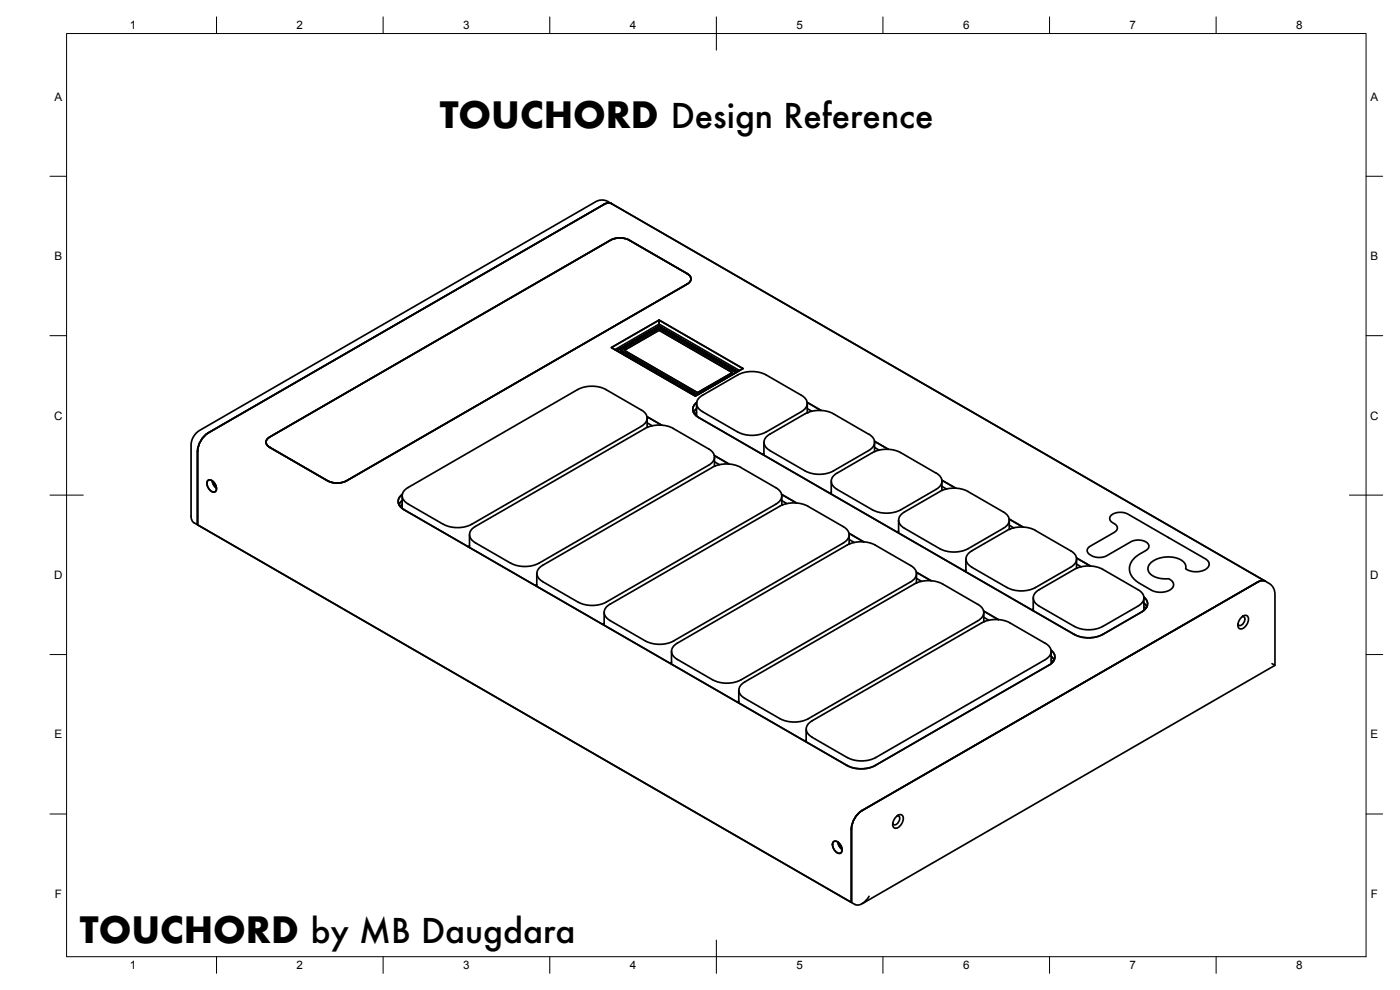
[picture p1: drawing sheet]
<svg xmlns="http://www.w3.org/2000/svg" width="420mm" height="297mm" viewBox="0 0 420 297" stroke-linecap="round" stroke-linejoin="round" font-family="sans-serif">
<!-- layer: Visible -->
<g fill="none" stroke="#000" stroke-width=".51">
<path d="M183.5 61.1l-1.2-.2-1 .4-118.8 68.6a7 7 0 0 0-3.2 5.5M188.7 72l17.5 10.1M188.7 72a6 6 0 0 0-5.4 0l-102.3 59.1a1.63 1.63 0 0 0-1.2 1.6 1.63 1.63 0 0 0 1.2 1.5l17.5 10.1M197.8 96v1.2M206.3 82.1a1.63 1.63 0 0 1 1.1 1.6 1.63 1.63 0 0 1-1.1 1.5l-102.4 59.1M183.5 104.3l14.3-8.3 25.2 14.6-14.3 8.2zM184.5 104.9l13.3-7.7 24.1 14M185.2 105.1l23.6 13.7-23.6-13.7 12.6-7.2 23.6 13.6-23.6-13.6zM186.3 105.1l11.5-6.6 23.1 13.3-11.6 6.6zM187.3 105.1l10.5-6 22 12.7-10.5 6zM210.1 119.1l11.3-6.6a9.4 9.4 0 0 1 8.5 0l10.6 6.1a2.6 2.6 0 0 1 1.8 2.5 2.6 2.6 0 0 1-1.8 2.4l-10.6 6.1a9.5 9.5 0 0 1-8.5 0l-10.6-6.1a2.49 2.49 0 0 1-1.7-2 2.49 2.49 0 0 1 1-2.4zM59.3 135.4v22.1a2.45 2.45 0 0 1-1.9-2.6"/>
<path d="M59.3 135.4v22.1l196.2 113.3v-22.1M192.5 123a2.58 2.58 0 0 1 1.7 2.5 2.58 2.58 0 0 1-1.7 2.4l-51 29.4a9.4 9.4 0 0 1-8.4 0M192.5 123l-10.6-6.1a9.4 9.4 0 0 0-8.5 0l-51 29.4a2.58 2.58 0 0 0-1.7 2.4 2.58 2.58 0 0 0 1.7 2.5l10.7 6.1M193.6 128.6l-50.9 29.4a2.58 2.58 0 0 0-1.8 2.4 2.58 2.58 0 0 0 1.8 2.4M193.6 128.5a9.4 9.4 0 0 1 8.5 0M194.2 125l4.4 2.6M194.2 126.9l1.5 .9M194.2 125.5v2.7M194.2 128.1l.2 .1M202.1 128.6l10.6 6.1M209 124.5l-.2 .2M209 121.1v3.7"/>
<path d="M209 123.8l-.6 .4M209.1 122.6l-1 1.1M209.1 120.8a2.5 2.5 0 0 0-1.1 2.4 2.5 2.5 0 0 0 1.7 2.1M209.7 125.3l112.7 65.1a9.4 9.4 0 0 0 8.5 0l11.7-6.8a2.51 2.51 0 0 0 1.8-2 2.51 2.51 0 0 0-1.1-2.5M212.7 139.6l-50.9 29.4a9.4 9.4 0 0 1-8.5 0l-10.6-6.1M212.7 134.7a2.58 2.58 0 0 1 1.7 2.4 2.58 2.58 0 0 1-1.7 2.5M214.4 136.7l4.4 2.5M214.4 138.5l1.5 .9M214.4 137.1v2.8M214.4 139.8l.2 .1M229.3 132.7v3.9M229.3 136.1l-.6 .2"/>
<path d="M231 135.2l10.6 6.1M231 130.3a2.58 2.58 0 0 0-1.7 2.4 2.58 2.58 0 0 0 1.7 2.5M241.6 124.1l-10.6 6.2M241.6 124.1a9.4 9.4 0 0 1 8.5 0M242.3 120.7l4.1 2.5M242.3 122.6l1.3 .8M242.3 121.1v2.7M250.1 124.1l10.6 6.2M260.7 135.2l-10.6 6.1M260.7 130.3a2.58 2.58 0 0 1 1.8 2.4 2.58 2.58 0 0 1-1.8 2.5M262.4 132.4l4.2 2.4M262.5 134.3l1.3 .8"/>
<path d="M262.5 132.7v2.8M57.3 154.9v-21.5l.7-2.2 1.3-1.7 119.7-69.1 1.8-.4 1.7 .5 198.4 114.6 1.1 1 .6 2v21.5l-123.9 71.6M62.4 144.2a1.81 1.81 0 0 1 2.4 1.5 1.1 1.1 0 0 1 .1 1.4 1.1 1.1 0 0 1-1.4 .4 2.62 2.62 0 0 1-1.1-3.3zM63.7 144.3l.3 1 .9 1.1M64.1 144.6l.7 1.3M98.5 144.3a6 6 0 0 0 5.4 0M120.7 148.7v3.9M120.7 151.4l-.7 .4M120.7 150.2l-1 1.2M120.7 148.3a2.53 2.53 0 0 0-1.2 2.5 2.53 2.53 0 0 0 1.7 2.1l133 76.8a9.4 9.4 0 0 0 8.5 0l52.1-30.1a2.49 2.49 0 0 0 1.8-2.1 2.49 2.49 0 0 0-1.2-2.4M234.6 148.3l4.4 2.6M234.6 150.2l1.6 .9"/>
<path d="M234.6 148.8v2.8M234.6 151.4l.2 .1M241.6 141.3a9.4 9.4 0 0 0 8.5 0M249.5 144.4v3.9M249.5 147.7l-.5 .2M269.7 159.4l-.5 .2M269.7 156.1v3.8M270.7 154.1l11.3-6.6a9.4 9.4 0 0 1 8.5 0l10.6 6.1a2.58 2.58 0 0 1 1.8 2.5 2.58 2.58 0 0 1-1.8 2.4l-10.6 6.1a9.5 9.5 0 0 1-8.5 0l-10.6-6.1a2.49 2.49 0 0 1-1.7-2 2.49 2.49 0 0 1 1-2.4zM280.9 142l-10.6-6.2a9.4 9.4 0 0 0-8.5 0l-10.6 6.2a2.57 2.57 0 0 0-1.7 2.4 2.57 2.57 0 0 0 1.7 2.4l10.6 6.2a9.5 9.5 0 0 0 8.5 0l10.6-6.2M280.9 141.9a2.58 2.58 0 0 1 1.8 2.5 2.58 2.58 0 0 1-1.8 2.4M282.7 144.1l4.1 2.4M282.7 145.9l1.4 .8"/>
<path d="M282.7 144.4v2.8M282.7 147.2h.1M302.2 159.2l-10.5 6.1a2.58 2.58 0 0 0-1.8 2.4 2.58 2.58 0 0 0 1.8 2.5l10.5 6.1M302.3 159.1a9.4 9.4 0 0 1 8.4 0M302.9 155.8l4.1 2.3M302.9 157.6l1.3 .8M302.9 156.1v2.7M310.7 159.2l10.7 6.1a2.58 2.58 0 0 1 1.7 2.4 2.58 2.58 0 0 1-1.7 2.5l-10.7 6.1M333.4 154.7l.8-.6 1.4-.4 1.5 .1 1.4 .4 23.2 13.5 1 .8 .2 1.1-.6 .9-1 .6-1.3 .4h-1.5l-1.5-.2-1.2-.6 .1-.9-.5-1-1.2-.9-1.2-.5-3-.3-3.1 .8-1.4 .8-.8 1-.2 1.1 .4 1 .8 .8 1.1 .6 2 .4h1.9l1.2 .9 .3 1-.6 1.1-1.3 .8-1.6 .3-1.9-.1-1.2-.5-4.7-2.8-1.2-1.4-.7-1.5v-1.5l.9-1.8 1.7-1.6 2.5-1.5a1.47 1.47 0 0 0 .6-1.6 1.47 1.47 0 0 0-1.3-1.1l-1.5-.3-2 .3-7.9 4.5-.9 .3h-2.4l-1.9-.9a1.32 1.32 0 0 1 .4-2.3l7.7-4.6a1.33 1.33 0 0 0-.5-2.2l-.5-.3a1.32 1.32 0 0 1-.5-2.1zM140.9 160.4v3.9M140.9 163.8l-.5 .2M161.1 172.1v3.8"/>
<path d="M161.1 175.4l-.5 .2M162.2 170.1l51.6-29.9a9.3 9.3 0 0 1 8.5 0l10.6 6.2a2.58 2.58 0 0 1 1.7 2.4 2.58 2.58 0 0 1-1.7 2.4l-50.9 29.4a9.4 9.4 0 0 1-8.5 0l-10.6-6.1a2.49 2.49 0 0 1-1.7-2 2.49 2.49 0 0 1 1-2.4zM253.1 162.9a2.58 2.58 0 0 0 1.7-2.4 2.58 2.58 0 0 0-1.7-2.5l-10.6-6.1a9.3 9.3 0 0 0-8.5 0l-50.9 29.4a2.57 2.57 0 0 0-1.8 2.4 2.57 2.57 0 0 0 1.8 2.5M253.1 162.9l-50.9 29.4M254.8 160l4.4 2.6M254.8 161.9l1.6 .9M254.8 160.5v2.7M254.8 163.1l.2 .1M273.3 169.7l-10.6-6.1a9.4 9.4 0 0 0-8.5 0l-50.9 29.4a2.58 2.58 0 0 0-1.8 2.4 2.58 2.58 0 0 0 1.8 2.5l10.6 6.1a9.5 9.5 0 0 0 8.5 0l50.9-29.4M273.3 169.7a2.58 2.58 0 0 1 1.8 2.4 2.58 2.58 0 0 1-1.8 2.5M275 171.7l4.4 2.6M275 173.6l1.6 .8"/>
<path d="M275 172.1v2.8M275 174.8h.2M289.9 167.7v3.9M289.9 171.1l-.5 .2M302.3 176.3a9.4 9.4 0 0 0 8.4 0M310.1 179.4v3.8M311.2 177.4l11.3-6.6a9.4 9.4 0 0 1 8.4 0l10.7 6.1a2.59 2.59 0 0 1 1.7 2.5 2.59 2.59 0 0 1-1.8 2.4l-10.6 6.1a9.5 9.5 0 0 1-8.4 .1l-10.7-6.2a2.49 2.49 0 0 1-1.7-2 2.49 2.49 0 0 1 1.1-2.4zM323.1 167.4l4.1 2.4M323.1 169.3l1.4 .8M323.1 167.7v2.8M323.1 170.5h.1M343.3 179.4v3.7"/>
<path d="M379.8 174.4l-1.3-.2-1 .4-118.8 68.6M181.3 183.7v3.9M181.3 187.1l-.5 .2M183.1 186.2l10.6 6.1M193.7 192.3a9.4 9.4 0 0 0 8.5 0M201.5 195.4v3.9M201.5 198.7l-.5 .2M295.2 183.4l4.4 2.5M295.3 185.2l1.5 .9M295.3 183.8v2.8M295.3 186.4l.1 .1M310.1 182.7l-.5 .2"/>
<path d="M313.7 193a2.58 2.58 0 0 1 1.8 2.4 2.58 2.58 0 0 1-1.8 2.5l-50.9 29.4M313.7 193l-10.6-6.1a9.4 9.4 0 0 0-8.5 0l-50.9 29.4a2.59 2.59 0 0 0-1.7 2.4 2.59 2.59 0 0 0 1.7 2.5l10.6 6.1M315.5 195.5v3.6M315.5 198.1l.6 .4M315.5 196.9l.9 1.1M343.3 182.1l.6 .4M343.3 181l.9 1.1M372.7 185.1a1.13 1.13 0 0 1 1.5-.4 1.13 1.13 0 0 1 .4 1.6 2.52 2.52 0 0 1-2.6 2.3 2.52 2.52 0 0 1 .7-3.5zM372.8 185h.3a1.65 1.65 0 0 1-.8 2.7l-.6-.2-.2-.3M381.7 199.1l.9 .5M221.7 207.1v3.8M221.7 210.4l-.5 .2"/>
<path d="M223.5 209.5l10.6 6.1a9.4 9.4 0 0 0 8.5 .1l50.9-29.5a2.58 2.58 0 0 0 1.7-2.4 2.58 2.58 0 0 0-1.7-2.5l-10.6-6.1a9.4 9.4 0 0 0-8.5 0l-50.9 29.4a2.59 2.59 0 0 0-1.8 2.5 2.59 2.59 0 0 0 1.8 2.4M241.9 218.7v3.9M241.9 222.1l-.5 .2M254.3 227.3a9.4 9.4 0 0 0 8.5 0M250.1 252.6a1.81 1.81 0 0 1 2.4 1.5 1.1 1.1 0 0 1 .1 1.4 1.1 1.1 0 0 1-1.3 .4 2.62 2.62 0 0 1-1.2-3.3zM251.5 252.7l.2 1 1 1.1M251.9 253l.7 1.3M255.5 248.7v22.1a3.1 3.1 0 0 0 4.9-1.2l.4-.7M258.7 243.2a7 7 0 0 0-3.2 5.5M269.1 244.9a1.13 1.13 0 0 1 1.5-.4 1.13 1.13 0 0 1 .4 1.6 2.52 2.52 0 0 1-2.6 2.3 2.52 2.52 0 0 1 .7-3.5zM269.2 244.8h.4a1.65 1.65 0 0 1-.9 2.7l-.6-.2-.2-.3"/>
</g>
<g fill="#000">
<circle cx="242.3" cy="123.8" r=".25"/>
<circle cx="302.9" cy="158.8" r=".25"/>
</g>
<!-- layer: BORDER -->
<g fill="none" stroke="#000" stroke-width=".3">
<path d="M20 10.1h390v276.9h-390zM65 5.1v5M115 5.1v5M165 5.1v5M215 5.1v10M265 5.1v5M315 5.1v5M365 5.1v5M15 52.9h5M410 52.9h5M15 100.7h5M410 100.7h5"/>
<path d="M15 148.6h10M405 148.6h10M15 196.4h5M410 196.4h5M15 244.2h5M410 244.2h5M65 287v5M115 287v5M165 287v5M215 282.1v9.9M265 287v5M315 287v5"/>
<path d="M365 287v5"/>
</g>
<g font-size="10.6">
<text x="132" y="38.5">TOUCHORD Design Reference</text>
<text x="24" y="282.9">TOUCHORD by MB Daugdara</text>
</g>
<g font-size="3.5">
<text x="39" y="8.8">1</text>
<text x="89" y="8.8">2</text>
<text x="139" y="8.8">3</text>
<text x="189" y="8.8">4</text>
<text x="239" y="8.8">5</text>
<text x="289" y="8.8">6</text>
<text x="339" y="8.8">7</text>
<text x="389" y="8.8">8</text>
<text x="16.3" y="30.2">A</text>
<text x="411.3" y="30.2">A</text>
<text x="16.3" y="78">B</text>
<text x="411.3" y="78">B</text>
<text x="16.2" y="125.9">C</text>
<text x="411.2" y="125.9">C</text>
<text x="16.2" y="173.7">D</text>
<text x="411.2" y="173.7">D</text>
<text x="16.3" y="221.6">E</text>
<text x="411.3" y="221.6">E</text>
<text x="16.4" y="269.4">F</text>
<text x="411.4" y="269.4">F</text>
<text x="39" y="290.8">1</text>
<text x="89" y="290.8">2</text>
<text x="139" y="290.8">3</text>
<text x="189" y="290.8">4</text>
<text x="239" y="290.8">5</text>
<text x="289" y="290.8">6</text>
<text x="339" y="290.8">7</text>
<text x="389" y="290.8">8</text>
</g>
</svg>
